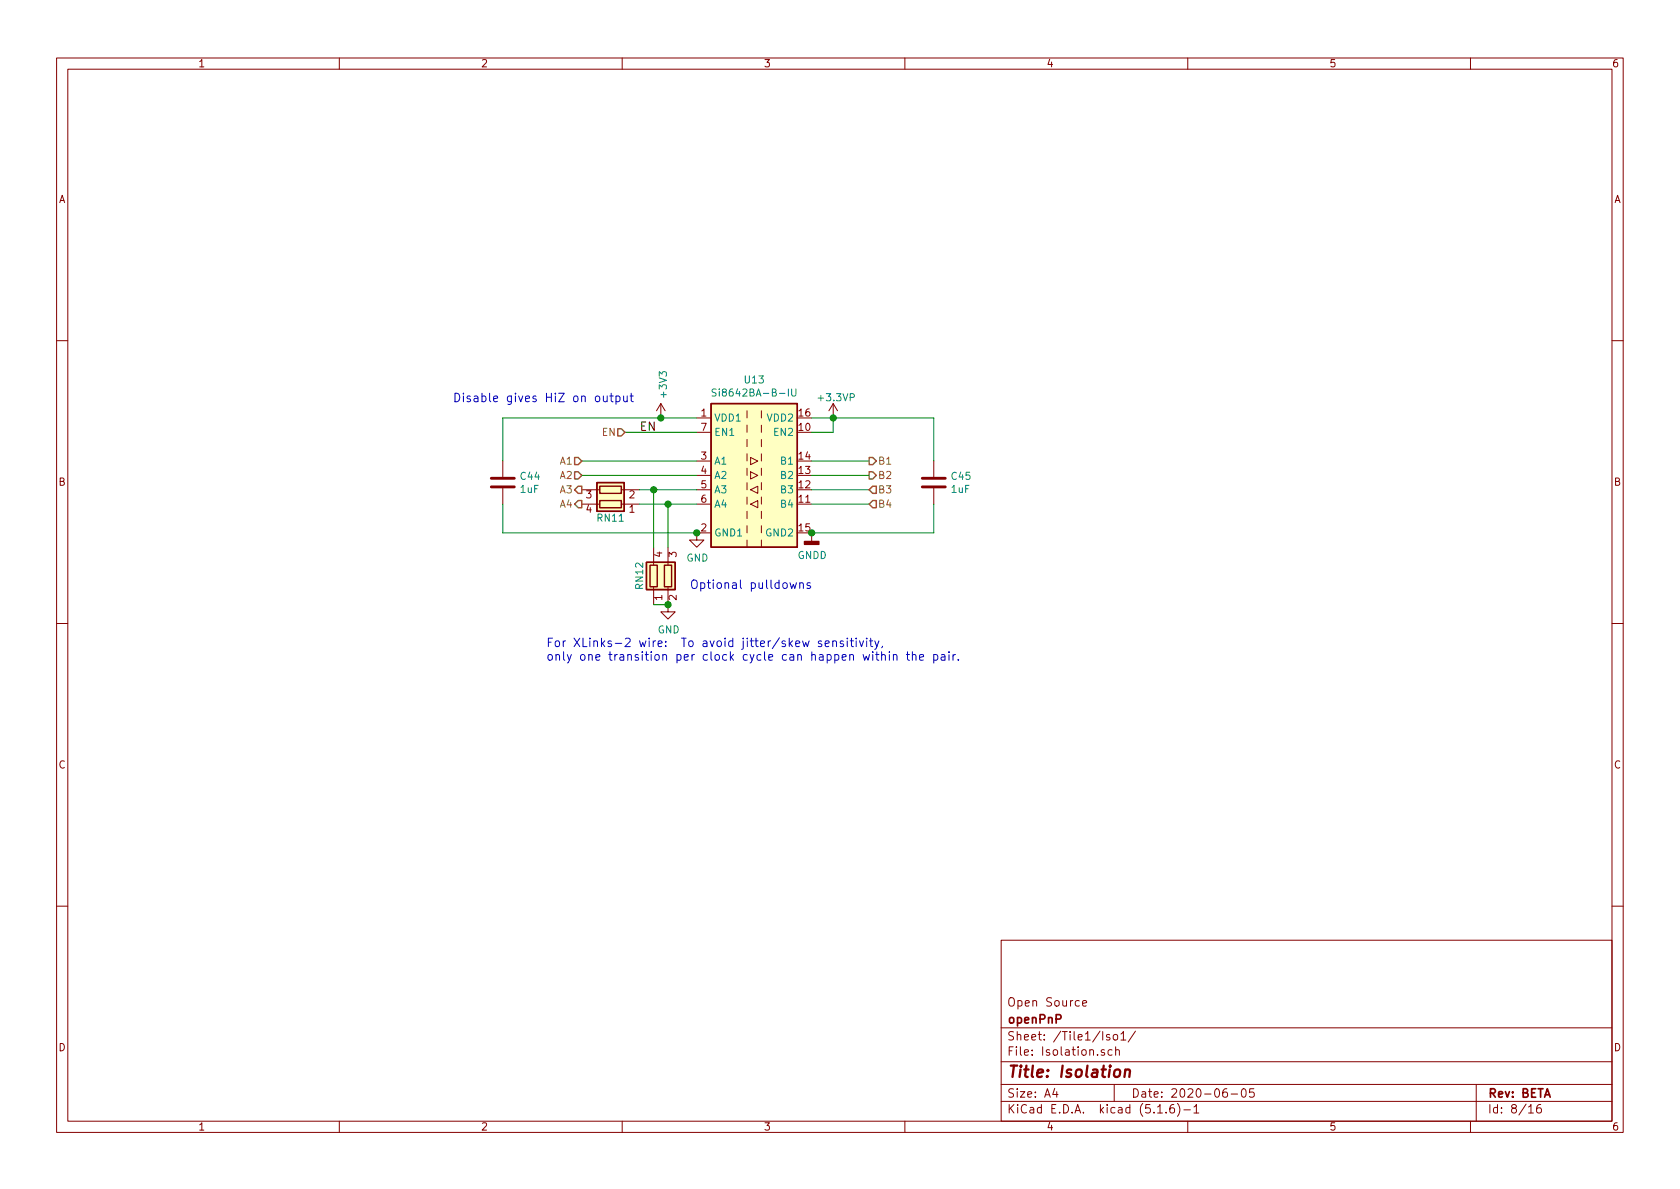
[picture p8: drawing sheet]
<svg xmlns="http://www.w3.org/2000/svg" width="297mm" height="210mm" viewBox="0 0 297 210" stroke-linecap="round" stroke-linejoin="round" font-family="sans-serif">
<g fill="none" stroke="#840000" stroke-width=".18">
<path d="M10 10.3h277v189.9h-277zM12 12.2h273v186.1h-273zM60 10.3v1.9M110 10.3v1.9M160 10.3v1.9M210 10.3v1.9M260 10.3v1.9M10 60.2h2M116.8 71.4l-.7 1.2M116.8 71.4v2.5M116.8 71.4l.8 1.2M123.2 73.9h2.5"/>
<path d="M123.2 76.4h2.5M132.1 72.6v1.3M132.1 75.2v1.2M132.1 77.7v1.3M134.6 72.6v1.3M134.6 75.2v1.2M134.6 77.7v1.3M147.3 71.4l-.7 1.2M147.3 71.4v2.5M147.3 71.4l.8 1.2M285 60.2h2M88.9 81.5v2.8"/>
<path d="M88.9 86.4v2.7M102.9 89.1h3.1M102.9 86.6h3.1M109.9 89.1h3.1M109.9 86.6h3.1M115.6 96.8v3.1M118.1 96.8v3.1M123.2 89.1h2.5M123.2 86.6h2.5M123.2 81.5h2.5M123.2 84.1h2.5M125.7 94.2h-2.5v1.3h1.3l-1.3 1.3-1.3-1.3h1.3"/>
<path d="M132.1 80.3v1.2M132.1 82.8v1.3M132.1 85.3v1.3M132.1 87.9v1.2M132.1 90.4v1.3M132.1 93v1.2M132.1 95.5v1.3M132.7 89.1l1.3-.6v1.3zM132.7 86.6l1.3-.6v1.2zM132.7 83.4l1.3 .7-1.3 .6zM132.7 80.9l1.3 .6-1.3 .7zM134.6 80.3v1.2"/>
<path d="M134.6 82.8v1.3M134.6 85.3v1.3M134.6 87.9v1.2M134.6 90.4v1.3M134.6 93v1.2M134.6 95.5v1.3M143.5 94.2v1.6M165.1 81.5v2.8M165.1 86.4v2.7M10 110.3h2M115.6 103.8v3.1M118.1 103.8v4.4h1.3l-1.3 1.3-1.3-1.3h1.3"/>
<path d="M285 110.3h2M10 160.2h2M177 166.3h108v32h-108zM191.4 177.4l.7-.1-.1-.3-.4-.1-.2 .2 .1 .7h.5M285 160.2h2M60 198.3v1.9M110 198.3v1.9M160 198.3v1.9M177 194.8h108M177 191.8h108M177 187.8h108M177 181.8h108"/>
<path d="M186.5 192.5l-.4 1h1M186.8 193v1M195.3 185.7a.37 .37 0 0 0-.6 .1l.1 .2 .5 .2v.1l-.2 .3-.4-.1M196.2 183l-.4-.1-.2 .2 .1 .3 .5 .1v.3h-.6M196.6 185.7l-.4-.1-.3 .3 .1 .6 .2 .1 .4-.1M196.9 183.1l.2-.2 .5 .2v.7l-.3 .1-.4-.1zM197 191.8v3M197.3 185.7a.37 .37 0 0 1 .6 .1v.8M197.3 185.1v1.5M198.2 182.8l.4-.4v1.5M198.2 183.9h.9M200.8 182.3l-1.3 2"/>
<path d="M204.7 196.8h.8M206.2 196.7v.1M207.5 195.3a.59 .59 0 0 0-.7 .7v.5l.2 .2 .4 .1 .2-.1 .1-.5-.2-.2-.4-.1-.3 .3M208.2 195.1a1.71 1.71 0 0 1 0 2.3M209.3 196.3h1.2M210 198.3v1.9M211.1 195.8l.4-.5v1.5M211.1 196.8h.9M216.9 192.5a.62 .62 0 0 0-.7 .7l.1 .7 .2 .1 .5-.1v-.5l-.1-.2-.4-.1-.3 .3M217.7 193.5h1.1M219.6 192.7l.4-.2a.94 .94 0 0 1 0 1.5 .82 .82 0 0 1-.4-1.3zM221.7 192.5h-.7l-.1 .7 .2-.1 .5 .1 .2 .2-.1 .5-.2 .1-.6-.1"/>
<path d="M260 198.3v1.9M261 191.8v6.5M270.3 195.8l.4-.5v1.5M270.3 196.8h.8M272.4 195.3a.62 .62 0 0 0-.7 .7l.1 .7 .2 .1 .5-.1v-.5l-.1-.2-.4-.1-.3 .3"/>
</g>
<path d="M197.1 189.3a.53 .53 0 0 1 .6-.2 .53 .53 0 0 1 .4 .4l-.1 .6a.54 .54 0 0 1-.5 .4 .54 .54 0 0 1-.5-.4zM199 189.3a.5 .5 0 0 1 .8 .1l-.1 1M199 189.1l-.2 1.3" fill="none" stroke="#840000" stroke-width=".41"/>
<g fill="#ffffc2" stroke="#ffffc2" stroke-width=".18">
<path d="M105.5 85.3h4.9v5.1h-4.9z"/>
<path d="M114.3 99.4h5.1v4.9h-5.1z"/>
<path d="M125.7 71.4h15.3v25.4h-15.3z"/>
</g>
<path d="M125.7 71.4h15.3v25.4h-15.3zM105.5 85.3h4.9v5.1h-4.9zM106 88.5h3.9v1.3h-3.9zM106 86h3.9v1.2h-3.9zM114.3 99.4h5.1v4.9h-5.1zM114.9 99.9h1.3v3.9h-1.3zM117.5 99.9h1.2v3.9h-1.2z" fill="none" stroke="#840000" stroke-width=".25"/>
<path d="M86.9 86.1h4M86.9 84.6h4M163.1 86.1h4M163.1 84.6h4" fill="none" stroke="#840000" stroke-width=".51"/>
<path d="M126.6 68.9l-.5-.1-.1 .1v.4l.6 .3v.2l-.2 .2h-.5M140 68.8v1l.2 .2h.4l.1-.2v-1" fill="none" stroke="#008484" stroke-width=".18"/>
<path d="M142.2 95.8h2.6v.5h-2.6z" fill="#840000" stroke="#840000" stroke-width=".25"/>
<g fill="none" stroke="#008400" stroke-width=".18">
<path d="M110.5 76.4h12.7M123.2 73.9h-34.3v7.6M143.5 73.9h21.6v7.6M147.3 73.9v2.5h-3.8M88.9 89.1v5.1h34.3M102.9 81.5h20.3M102.9 84.1h20.3M113 86.6h10.2M113 89.1h10.2M115.6 86.6v10.2M118.1 89.1v7.7M143.5 81.5h10.2"/>
<path d="M143.5 86.6h10.2M143.5 89.1h10.2M143.5 84.1h10.2M165.1 89.1v5.1h-21.6M115.6 106.9h2.5"/>
</g>
<path d="M109.2 75.8h.7l.6 .6-.6 .7h-.7zM101.6 86.6l.6-.6h.7v1.2h-.7zM101.6 83.4h.6l.7 .7-.7 .6h-.6zM101.6 80.9h.6l.7 .6-.7 .7h-.6zM102.2 88.5h.7v1.3h-.7l-.6-.7zM153.7 80.9h.6l.6 .6-.6 .7h-.6zM153.7 83.4h.6l.6 .7-.6 .6h-.6zM154.3 88.5h.6v1.3h-.6l-.6-.7zM154.3 86h.6v1.2h-.6l-.6-.6z" fill="none" stroke="#848400" stroke-width=".25"/>
<g fill="none" stroke="#0000c2" stroke-width=".18">
<path d="M106.7 70v.8a.37 .37 0 0 0 .3 .3 .37 .37 0 0 0 .3-.2M107.3 70v1M107.8 70h.6M108.1 69.5v1.3l.3 .2M108.9 70.1l.4-.1 .3 .3v.4l-.1 .3h-.6M108.9 70v1.5M110.3 70v1h.4l.2-.1M110.9 70v1M111.4 70h.6M111.6 69.5v1.3l.4 .2M139.7 103l.3 1.1 .3-.8 .2 .8 .3-1.1M141.4 103.2l.2-.2 .4 .1v1"/>
<path d="M141.4 103v1.1M143.3 103.1a.36 .36 0 0 0-.6 .2v.2l.6 .3-.2 .3-.4-.1M145.3 113.4a.36 .36 0 0 0-.6 .2l.1 .2 .5 .1v.1l-.2 .3h-.4M145.9 113.8l.7-.1-.1-.3-.4-.1-.2 .3 .1 .7h.5M147.2 113.5l.1-.1a.36 .36 0 0 1 .6 .2v.7M147.2 113.3v1M149.1 113.4l-.4-.1-.2 .3 .1 .2 .5 .1v.4h-.6M149.8 112.8v.2M149.8 113.3v1M150.3 113.3h.6M150.5 112.8v1.3l.1 .2h.3M151.4 112.8v.2"/>
<path d="M151.4 113.3v1M152 113.3l.3 1 .4-1M153.2 112.8v.2M153.2 113.3v1M153.7 113.3h.6M153.9 112.8v1.3l.4 .2M154.3 115.3v.1M154.3 115.7v1.1M154.7 113.3l.3 1M154.8 115.7h.6M155 115.3v1.2l.1 .2 .3 .1M155.4 113.3l-.5 1.4-.2 .1"/>
<path d="M155.9 115.9l.1-.1a.36 .36 0 0 1 .5 .2v.8M155.9 115.3v1.5M156 114.3l-.1 .2M157.3 115.3v.1M157.3 115.7v1.1M158 115.9l.2-.2 .3 .1 .1 1M158 115.7v1.1M160.2 115.7h.6M160.5 115.3v1.2l.3 .3M161.3 115.9l.2-.2 .4 .1 .1 1M161.3 115.3v1.5M162.6 116.3l.7-.2-.1-.3-.4-.1-.2 .3 .1 .7h.5"/>
<path d="M165.1 115.8l.4-.1 .3 .3v.5l-.1 .2h-.6M165.1 115.7v1.5M166.4 115.8h.6l.1 1M167.1 116.1l-.5 .1a.3 .3 0 0 0-.2 .3 .3 .3 0 0 0 .2 .3l.5-.1M167.8 115.3v.1M167.8 115.7v1.1M168.5 115.7v1.1M168.9 115.7l-.2 .1-.2 .2M169.4 116.6v.2"/>
</g>
<g fill="#008400" stroke="#008400" stroke-width=".25">
<circle cx="118.1" cy="106.9" r=".51"/>
<circle cx="118.1" cy="89.1" r=".51"/>
<circle cx="115.6" cy="86.6" r=".51"/>
<circle cx="123.2" cy="94.2" r=".51"/>
<circle cx="116.8" cy="73.9" r=".51"/>
<circle cx="147.3" cy="73.9" r=".51"/>
<circle cx="143.5" cy="94.2" r=".51"/>
</g>
<text font-size="2.8" fill="#840000" x="178" y="190.5">Title: Isolation</text>
<g font-size="2.1" fill="#0000c2">
<text x="80" y="71.1">Disable gives HiZ on output</text>
<text x="121.9" y="104.1">Optional pulldowns</text>
<text x="96.5" y="114.4">For XLinks-2 wire: To avoid jitter/skew sensitivity,</text>
<text x="96.5" y="116.8">only one transition per clock cycle can happen within the pair.</text>
</g>
<text font-size="2.1" x="113" y="76.2">EN</text>
<g font-size="2.1" fill="#840000">
<text x="178" y="178">Open Source</text>
<text x="178" y="184">Sheet: /Tile1/Iso1/</text>
<text x="178" y="181">openPnP</text>
<text x="178" y="186.7">File: Isolation.sch</text>
<text x="178" y="196.9">KiCad E.D.A. kicad (5.1.6)-1</text>
<text x="178" y="194.1">Size: A4</text>
<text x="200" y="194.1">Date: 2020-06-05</text>
<text x="263" y="194.1">Rev: BETA</text>
<text x="263" y="196.9">Id: 8/16</text>
</g>
<g font-size="1.8" fill="#840000">
<text x="35" y="11.9">1</text>
<text x="85" y="11.9">2</text>
<text x="135" y="11.9">3</text>
<text x="185" y="11.9">4</text>
<text x="235" y="11.9">5</text>
<text x="285" y="11.9">6</text>
<text x="10.4" y="35.9">A</text>
<text x="285.4" y="35.9">A</text>
<text x="124" y="73.7">1</text>
<text x="124" y="76.2">7</text>
<text x="141.3" y="76.2">10</text>
<text x="141.3" y="73.7">16</text>
<text x="124" y="81.3">3</text>
<text x="124" y="83.8">4</text>
<text x="141.3" y="83.8">13</text>
<text x="141.3" y="81.3">14</text>
<text x="10.4" y="85.9">B</text>
<text x="103.7" y="88.1">3</text>
<text x="111.3" y="88.1">2</text>
<text x="124" y="86.4">5</text>
<text x="124" y="88.9">6</text>
<text x="141.3" y="88.9">11</text>
<text x="141.3" y="86.4">12</text>
<text x="285.4" y="85.9">B</text>
<text x="103.7" y="90.7">4</text>
<text x="111.3" y="90.7">1</text>
<text x="124" y="94">2</text>
<text x="141.3" y="94">15</text>
<text x="117.1" y="98.5" transform="rotate(-90 117.1 98.5)">4</text>
<text x="119.6" y="98.5" transform="rotate(-90 119.6 98.5)">3</text>
<text x="117.1" y="106.1" transform="rotate(-90 117.1 106.1)">1</text>
<text x="119.6" y="106.1" transform="rotate(-90 119.6 106.1)">2</text>
<text x="10.4" y="135.9">C</text>
<text x="285.4" y="135.9">C</text>
<text x="10.4" y="185.9">D</text>
<text x="285.4" y="185.9">D</text>
<text x="35" y="199.9">1</text>
<text x="85" y="199.9">2</text>
<text x="135" y="199.9">3</text>
<text x="185" y="199.9">4</text>
<text x="235" y="199.9">5</text>
<text x="285" y="199.9">6</text>
</g>
<g font-size="1.8" fill="#008484">
<text x="117.9" y="70.1" transform="rotate(-90 117.9 70.1)">+3V3</text>
<text x="127.2" y="70.1">Si8642BA-B-IU</text>
<text x="131.7" y="67.8">U13</text>
<text x="144.9" y="71">+3.3VP</text>
<text x="126.2" y="74.5">VDD1</text>
<text x="126.2" y="77.1">EN1</text>
<text x="135.7" y="74.5">VDD2</text>
<text x="137" y="77.1">EN2</text>
<text x="126.2" y="82.2">A1</text>
<text x="138.2" y="82.2">B1</text>
<text x="92" y="87.2">1uF</text>
<text x="92.1" y="84.9">C44</text>
<text x="126.2" y="84.7">A2</text>
<text x="126.2" y="87.2">A3</text>
<text x="126.2" y="89.8">A4</text>
<text x="138.2" y="89.8">B4</text>
<text x="138.2" y="87.2">B3</text>
<text x="138.2" y="84.7">B2</text>
<text x="168.2" y="87.2">1uF</text>
<text x="168.3" y="84.9">C45</text>
<text x="105.7" y="92.2">RN11</text>
<text x="126.2" y="94.9">GND1</text>
<text x="135.6" y="94.9">GND2</text>
<text x="121.4" y="99.3">GND</text>
<text x="141" y="98.9">GNDD</text>
<text x="113.7" y="104.1" transform="rotate(-90 113.7 104.1)">RN12</text>
<text x="116.3" y="112">GND</text>
</g>
<g font-size="1.8" fill="#848400">
<text x="106.5" y="77.1">EN</text>
<text x="99.1" y="82.2">A1</text>
<text x="155.2" y="82.2">B1</text>
<text x="99.1" y="89.8">A4</text>
<text x="99.1" y="87.2">A3</text>
<text x="99.1" y="84.7">A2</text>
<text x="155.2" y="89.8">B4</text>
<text x="155.2" y="84.7">B2</text>
<text x="155.2" y="87.2">B3</text>
</g>
</svg>
